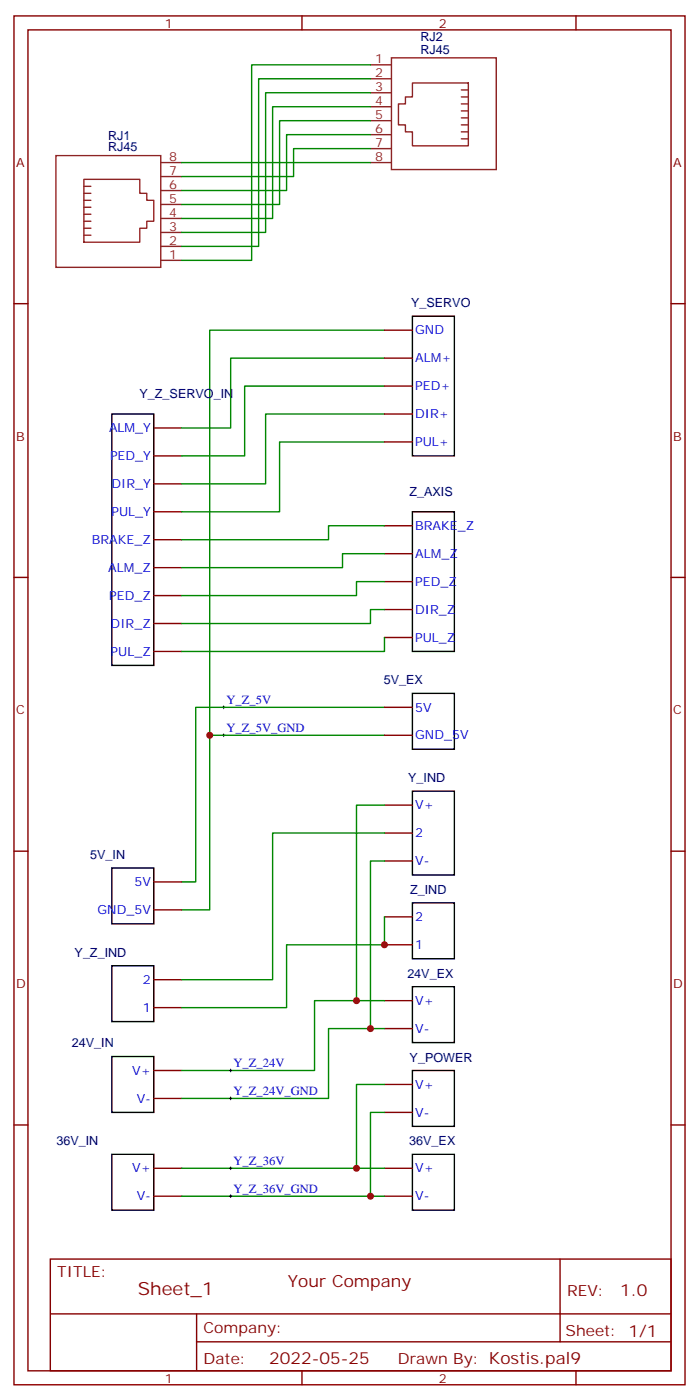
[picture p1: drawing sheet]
<svg xmlns="http://www.w3.org/2000/svg" width="176mm" height="354mm" viewBox="0 0 176 354" stroke-linecap="round" stroke-linejoin="round" font-family="sans-serif">
<g fill="none" stroke="#870000" stroke-width=".35">
<path d="M3.5 4h169.4v345.7h-169.4zM7.1 7.5h162.2v338.7h-162.2zM76.2 4v3.5M145.3 4v3.5M3.5 76.7h3.6M169.3 76.7h3.6M97 97.5h7.1M97 90.5h7.1M97 83.4h7.1M38.8 115.1h7.1M38.8 108.1h7.1M97 111.6h7.1"/>
<path d="M97 104.6h7.1M38.8 136.3h7.1M38.8 129.3h7.1M38.8 122.2h7.1M97 139.8h7.1M97 132.8h7.1M3.5 145.8h3.6M38.8 157.5h7.1M38.8 150.4h7.1M38.8 143.4h7.1M97 154h7.1M97 146.9h7.1"/>
<path d="M169.3 145.8h3.6M38.8 164.5h7.1M97 161h7.1M97 178.6h7.1M97 185.7h7.1M3.5 215h3.6M97 217.5h7.1M97 210.4h7.1M97 203.3h7.1M169.3 215h3.6M38.8 229.8h7.1M38.8 222.7h7.1"/>
<path d="M97 238.6h7.1M97 231.6h7.1M38.8 254.5h7.1M38.8 247.4h7.1M97 259.8h7.1M97 252.7h7.1M38.8 277.4h7.1M38.8 270.4h7.1M97 273.9h7.1M3.5 284.1h3.6M38.8 295.1h7.1M97 295.1h7.1"/>
<path d="M97 281h7.1M169.3 284.1h3.6M12.7 318h156.6v28.2h-156.6zM38.8 302.1h7.1M97 302.1h7.1M141.3 318v20.9M12.7 331.8h156.5M49.6 338.9h119.6M49.6 331.8v14.2M76.2 346.2v3.5M145.3 346.2v3.5"/>
</g>
<g fill="none" stroke="#008700" stroke-width=".35">
<path d="M93.5 16.4h-30v49.4h-17.6M93.5 19.9h-28.2v42.3h-19.4M93.5 23.4h-26.5v35.3h-21.1M93.5 27h-24.7v28.2h-22.9M93.5 30.5h-22.9v21.1h-24.7M93.5 34h-21.2v14.1h-26.4M93.5 37.5h-19.4v7.1h-28.2M45.9 41.1h47.6M97 83.4h-44.1v102.3M97 97.5h-35.3v17.6h-15.8M97 90.5h-38.8v17.6h-12.3M97 111.6h-26.4v17.7h-24.7"/>
<path d="M97 104.6h-30v17.6h-21.1M97 132.8h-14.1v3.5h-37M97 139.8h-10.6v3.6h-40.5M97 146.9h-7v3.5h-44.1M97 154h-3.5v3.5h-47.6M97 178.6h-47.6v44.1h-3.5M97 161v3.5h-51.1M97 185.7h-44.1v44.1h-7M97 217.5h-3.5v42.3M97 203.3h-7v49.4M97 210.4h-28.2v37h-22.9M97 231.6v7h-24.7v15.9h-26.4"/>
<path d="M97 259.8h-14.1v17.6h-37M97 252.7h-17.6v17.7h-33.5M97 273.9h-7v21.2M45.9 295.1h51.1M97 281h-3.5v21.1"/>
</g>
<path d="M56.1 178.6h.7M56.4 178.3v.7M56.1 185.7h.7M56.4 185.3v.8M57.9 270.4h.7M57.9 277.4h.7M58.2 270v.7M58.2 277.1v.7M57.9 295.1h.7M58.2 294.7v.7M57.9 302.1h.7M58.2 301.8v.7" fill="none" stroke="#000" stroke-width=".25"/>
<g fill="none" stroke="#000" stroke-width=".35">
<path d="M104.1 79.9h10.6v35.2h-10.6zM28.2 104.6h10.6v63.5h-10.6zM104.1 129.3h10.6v35.2h-10.6zM104.1 175.1h10.6v14.1h-10.6zM104.1 199.8h10.6v21.2h-10.6zM28.2 219.2h10.6v14.1h-10.6zM104.1 228h10.6v14.1h-10.6zM28.2 243.9h10.6v14.1h-10.6zM104.1 249.2h10.6v14.1h-10.6zM28.2 266.8h10.6v14.2h-10.6zM104.1 270.4h10.6v14.1h-10.6zM28.2 291.5h10.6v14.1h-10.6z"/>
<path d="M104.1 291.5h10.6v14.1h-10.6z"/>
</g>
<path d="M45.9 302.1h51.1" fill="none" stroke="#060" stroke-width=".35"/>
<g fill="none" stroke="#8c2424" stroke-width=".35">
<path d="M93.5 16.4h5.3M93.5 19.9h5.3M98.8 14.6h26.4v28.2h-26.4zM14.1 39.3h26.5v28.2h-26.5zM93.5 23.4h5.3M93.5 27h5.3M93.5 30.5h5.3M93.5 34h5.3M93.5 37.5h5.3M104.1 21h14.1v15.8h-14.1v-3.5h-1.8v-1.8h-1.8v-5.3h1.8v-1.7h1.8zM116.4 22.7h1.8M116.4 24.5h1.8"/>
<path d="M116.4 26.2h1.8M116.4 28h1.8M116.4 29.8h1.8M116.4 31.5h1.8M116.4 33.3h1.8M116.4 35.1h1.8M21.2 59.4h1.7M21.2 57.6h1.7M21.2 55.9h1.7M21.2 54.1h1.7M21.2 52.4h1.7M21.2 50.6h1.7"/>
<path d="M21.2 48.8h1.7M21.2 47.1h1.7M21.2 45.3h14.1v3.5h1.7v1.8h1.8v5.3h-1.8v1.7h-1.7v3.6h-14.1zM40.6 58.7h5.3M40.6 55.2h5.3M40.6 51.6h5.3M40.6 48.1h5.3M40.6 44.6h5.3M40.6 41.1h5.3M93.5 41.1h5.3M40.6 65.8h5.3M40.6 62.2h5.3"/>
</g>
<g fill="#c00">
<circle cx="52.9" cy="185.7" r=".88"/>
<circle cx="93.5" cy="302.1" r=".88"/>
<circle cx="90" cy="295.1" r=".88"/>
<circle cx="93.5" cy="259.8" r=".88"/>
<circle cx="90" cy="252.7" r=".88"/>
<circle cx="97" cy="238.6" r=".88"/>
</g>
<text font-size="4.6" fill="#800" x="34.8" y="327">Sheet_1</text>
<g font-size="4.2" fill="#800">
<text x="72.7" y="325">Your Company</text>
<text x="156.5" y="327.3">1.0</text>
<text x="68" y="344.6">2022-05-25</text>
</g>
<g font-size="3.9" fill="#800">
<text x="14.5" y="322.6">TITLE:</text>
<text x="143.1" y="327.3">REV:</text>
<text x="51.4" y="336.8">Company:</text>
<text x="142.7" y="337.4">Sheet: 1/1</text>
<text x="51.4" y="344.5">Date:</text>
<text x="100.4" y="344.5">Drawn By: Kostis.pal9</text>
</g>
<g font-size="3.2" fill="#800">
<text x="41.6" y="7">1</text>
<text x="110.8" y="7">2</text>
<text x="4.1" y="42.1">A</text>
<text x="169.9" y="42.1">A</text>
<text x="4.1" y="111.3">B</text>
<text x="169.9" y="111.3">B</text>
<text x="4.1" y="180.4">C</text>
<text x="169.9" y="180.4">C</text>
<text x="4.1" y="249.6">D</text>
<text x="169.9" y="249.6">D</text>
<text x="41.6" y="349.2">1</text>
<text x="110.8" y="349.2">2</text>
</g>
<g font-size="3.2" fill="#000080">
<text x="106.1" y="10.4">RJ2</text>
<text x="106.1" y="13.5">RJ45</text>
<text x="27.3" y="35.2">RJ1</text>
<text x="27.3" y="38.2">RJ45</text>
<text x="103.7" y="77.6">Y_SERVO</text>
<text x="35.2" y="100.5">Y_Z_SERVO_IN</text>
<text x="103.3" y="125.2">Z_AXIS</text>
<text x="96.8" y="172.7">5V_EX</text>
<text x="103" y="197.6">Y_IND</text>
<text x="22.7" y="217">5V_IN</text>
<text x="103.5" y="225.8">Z_IND</text>
<text x="18.8" y="241.6">Y_Z_IND</text>
<text x="102.8" y="246.9">24V_EX</text>
<text x="18.1" y="264.5">24V_IN</text>
<text x="103.4" y="268.1">Y_POWER</text>
<text x="14.2" y="289.2">36V_IN</text>
<text x="103.3" y="289.3">36V_EX</text>
</g>
<g font-size="3.2" fill="#8d2323">
<text x="94.6" y="16">1</text>
<text x="94.6" y="19.5">2</text>
<text x="94.6" y="23.1">3</text>
<text x="94.6" y="26.6">4</text>
<text x="94.6" y="30.1">5</text>
<text x="94.6" y="33.7">6</text>
<text x="42.7" y="40.7">8</text>
<text x="94.6" y="37.2">7</text>
<text x="94.6" y="40.7">8</text>
<text x="42.7" y="47.8">6</text>
<text x="42.7" y="44.2">7</text>
<text x="42.7" y="51.3">5</text>
<text x="42.7" y="58.3">3</text>
<text x="42.7" y="54.8">4</text>
<text x="42.7" y="65.4">1</text>
<text x="42.7" y="61.9">2</text>
</g>
<g font-size="3.2" fill="#00f">
<text x="104.8" y="84.5">GND</text>
<text x="104.8" y="91.5">ALM+</text>
<text x="104.8" y="98.6">PED+</text>
<text x="104.8" y="105.6">DIR+</text>
<text x="27.5" y="109.1">ALM_Y</text>
<text x="104.8" y="112.7">PUL+</text>
<text x="27.8" y="116.2">PED_Y</text>
<text x="28.1" y="123.3">DIR_Y</text>
<text x="28.1" y="130.3">PUL_Y</text>
<text x="23.2" y="137.4">BRAKE_Z</text>
<text x="104.8" y="133.8">BRAKE_Z</text>
<text x="104.8" y="140.9">ALM_Z</text>
<text x="27.3" y="144.4">ALM_Z</text>
<text x="104.8" y="148">PED_Z</text>
<text x="27.5" y="151.5">PED_Z</text>
<text x="104.8" y="155">DIR_Z</text>
<text x="27.9" y="158.5">DIR_Z</text>
<text x="27.9" y="165.6">PUL_Z</text>
<text x="104.8" y="162.1">PUL_Z</text>
<text x="57.1" y="177.8">Y_Z_5V</text>
<text x="104.8" y="179.7">5V</text>
<text x="57.1" y="184.8">Y_Z_5V_GND</text>
<text x="104.8" y="186.8">GND_5V</text>
<text x="104.8" y="204.4">V+</text>
<text x="104.8" y="211.5">2</text>
<text x="104.8" y="218.5">V-</text>
<text x="33.9" y="223.8">5V</text>
<text x="24.6" y="230.9">GND_5V</text>
<text x="104.8" y="232.6">2</text>
<text x="104.8" y="239.7">1</text>
<text x="36.1" y="248.5">2</text>
<text x="36.1" y="255.6">1</text>
<text x="104.8" y="253.8">V+</text>
<text x="104.8" y="260.8">V-</text>
<text x="58.9" y="269.5">Y_Z_24V</text>
<text x="33.3" y="271.4">V+</text>
<text x="104.8" y="275">V+</text>
<text x="34.5" y="278.5">V-</text>
<text x="58.9" y="276.5">Y_Z_24V_GND</text>
<text x="104.8" y="282">V-</text>
<text x="33.3" y="296.1">V+</text>
<text x="58.9" y="294.2">Y_Z_36V</text>
<text x="104.8" y="296.1">V+</text>
<text x="34.5" y="303.2">V-</text>
<text x="58.9" y="301.2">Y_Z_36V_GND</text>
<text x="104.8" y="303.2">V-</text>
</g>
</svg>
